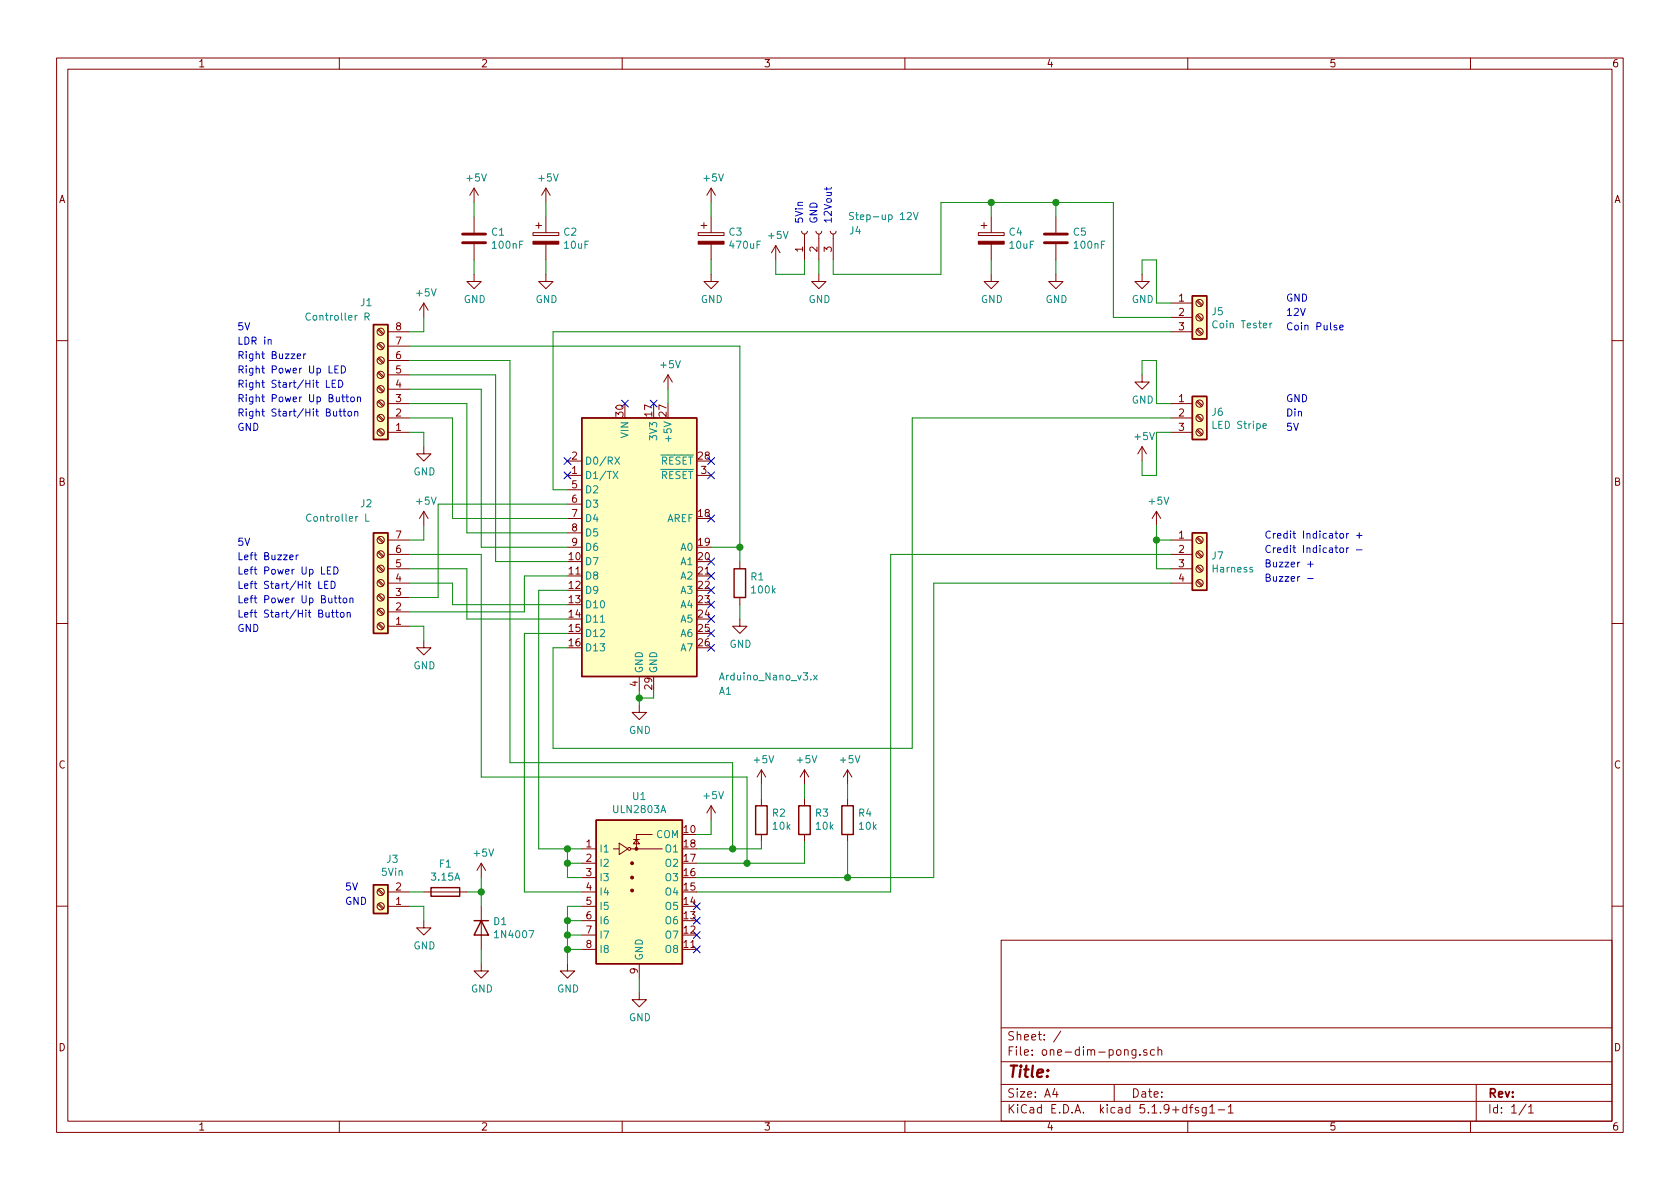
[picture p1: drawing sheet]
EESchema Schematic File Version 4
EELAYER 30 0
EELAYER END
$Descr A4 11693 8268
encoding utf-8
Sheet 1 1
Title ""
Date ""
Rev ""
Comp ""
Comment1 ""
Comment2 ""
Comment3 ""
Comment4 ""
$EndDescr
$Comp
L Connector:Screw_Terminal_01x07 J2
U 1 1
P 2650 4050
F 0 "J2" H 2750 3500 50  0000 C CNN
F 1 "Controller L" H 2950 3600 50  0000 C CNN
F 2 "TerminalBlock_TE-Connectivity:TerminalBlock_TE_282834-7_1x07_P2.54mm_Horizontal" H 2650 4050 50  0001 C CNN
F 3 "~" H 2650 4050 50  0001 C CNN
	1    2650 4050
	-1   0    0    1   
$EndComp
$Comp
L Connector:Screw_Terminal_01x08 J1
U 1 1
P 2650 2700
F 0 "J1" H 2750 2100 50  0000 C CNN
F 1 "Controller R" H 2950 2200 50  0000 C CNN
F 2 "TerminalBlock_TE-Connectivity:TerminalBlock_TE_282834-8_1x08_P2.54mm_Horizontal" H 2650 2700 50  0001 C CNN
F 3 "~" H 2650 2700 50  0001 C CNN
	1    2650 2700
	-1   0    0    1   
$EndComp
$Comp
L Connector:Screw_Terminal_01x03 J6
U 1 1
P 8350 2900
F 0 "J6" H 8430 2942 50  0000 L CNN
F 1 "LED Stripe" H 8430 2851 50  0000 L CNN
F 2 "TerminalBlock:TerminalBlock_Altech_AK300-3_P5.00mm" H 8350 2900 50  0001 C CNN
F 3 "~" H 8350 2900 50  0001 C CNN
	1    8350 2900
	1    0    0    -1  
$EndComp
$Comp
L Connector:Screw_Terminal_01x04 J7
U 1 1
P 8350 3850
F 0 "J7" H 8430 3842 50  0000 L CNN
F 1 "Harness" H 8430 3751 50  0000 L CNN
F 2 "TerminalBlock_TE-Connectivity:TerminalBlock_TE_282834-4_1x04_P2.54mm_Horizontal" H 8350 3850 50  0001 C CNN
F 3 "~" H 8350 3850 50  0001 C CNN
	1    8350 3850
	1    0    0    -1  
$EndComp
$Comp
L Connector:Screw_Terminal_01x03 J5
U 1 1
P 8350 2200
F 0 "J5" H 8430 2242 50  0000 L CNN
F 1 "Coin Tester" H 8430 2151 50  0000 L CNN
F 2 "TerminalBlock_TE-Connectivity:TerminalBlock_TE_282834-3_1x03_P2.54mm_Horizontal" H 8350 2200 50  0001 C CNN
F 3 "~" H 8350 2200 50  0001 C CNN
	1    8350 2200
	1    0    0    -1  
$EndComp
Text Notes 8800 3850 0    50   ~ 0
Credit Indicator -
Text Notes 8800 3750 0    50   ~ 0
Credit Indicator +
Text Notes 8800 3950 0    50   ~ 0
Buzzer +
Text Notes 8800 4050 0    50   ~ 0
Buzzer -
$Comp
L Transistor_Array:ULN2803A U1
U 1 1
P 4450 6100
F 0 "U1" H 4450 6667 50  0000 C CNN
F 1 "ULN2803A" H 4450 6576 50  0000 C CNN
F 2 "Package_DIP:DIP-18_W7.62mm_Socket_LongPads" H 4500 5450 50  0001 L CNN
F 3 "http://www.ti.com/lit/ds/symlink/uln2803a.pdf" H 4550 5900 50  0001 C CNN
	1    4450 6100
	1    0    0    -1  
$EndComp
$Comp
L power:+5V #PWR0101
U 1 1
P 4650 2700
F 0 "#PWR0101" H 4650 2550 50  0001 C CNN
F 1 "+5V" H 4665 2873 50  0000 C CNN
F 2 "" H 4650 2700 50  0001 C CNN
F 3 "" H 4650 2700 50  0001 C CNN
	1    4650 2700
	1    0    0    -1  
$EndComp
$Comp
L Connector:Conn_01x03_Female J4
U 1 1
P 5700 1600
F 0 "J4" V 5700 1300 50  0000 L CNN
F 1 "Step-up 12V" V 5800 900 50  0000 L CNN
F 2 "Connector_PinHeader_2.54mm:PinHeader_1x03_P2.54mm_Vertical" H 5700 1600 50  0001 C CNN
F 3 "~" H 5700 1600 50  0001 C CNN
	1    5700 1600
	0    -1   -1   0   
$EndComp
Text Notes 5600 1550 1    50   ~ 0
5Vin
Text Notes 5700 1550 1    50   ~ 0
GND
Text Notes 5800 1550 1    50   ~ 0
12Vout
$Comp
L power:GND #PWR0102
U 1 1
P 4450 4900
F 0 "#PWR0102" H 4450 4650 50  0001 C CNN
F 1 "GND" H 4455 4727 50  0000 C CNN
F 2 "" H 4450 4900 50  0001 C CNN
F 3 "" H 4450 4900 50  0001 C CNN
	1    4450 4900
	1    0    0    -1  
$EndComp
Wire Wire Line
	4450 4800 4450 4850
$Comp
L power:GND #PWR0103
U 1 1
P 5700 1900
F 0 "#PWR0103" H 5700 1650 50  0001 C CNN
F 1 "GND" H 5705 1727 50  0000 C CNN
F 2 "" H 5700 1900 50  0001 C CNN
F 3 "" H 5700 1900 50  0001 C CNN
	1    5700 1900
	1    0    0    -1  
$EndComp
Wire Wire Line
	5700 1900 5700 1800
Wire Wire Line
	5600 1800 5600 1900
Wire Wire Line
	4650 2800 4650 2700
NoConn ~ 4550 2800
NoConn ~ 4350 2800
NoConn ~ 4950 3200
NoConn ~ 4950 3300
NoConn ~ 4950 3600
NoConn ~ 4950 3900
NoConn ~ 4950 4000
NoConn ~ 4950 4100
NoConn ~ 4950 4200
NoConn ~ 4950 4300
NoConn ~ 4950 4400
NoConn ~ 4950 4500
NoConn ~ 3950 3200
NoConn ~ 3950 3300
Text Notes 8950 2100 0    50   ~ 0
GND
Text Notes 8950 2200 0    50   ~ 0
12V
Text Notes 8950 2300 0    50   ~ 0
Coin Pulse
Wire Wire Line
	8050 1800 7950 1800
Wire Wire Line
	8050 2100 8050 1800
Wire Wire Line
	8150 2100 8050 2100
Wire Wire Line
	7950 1800 7950 1900
$Comp
L power:GND #PWR0104
U 1 1
P 7950 1900
F 0 "#PWR0104" H 7950 1650 50  0001 C CNN
F 1 "GND" H 7955 1727 50  0000 C CNN
F 2 "" H 7950 1900 50  0001 C CNN
F 3 "" H 7950 1900 50  0001 C CNN
	1    7950 1900
	1    0    0    -1  
$EndComp
Wire Wire Line
	8050 2800 8050 2500
Wire Wire Line
	8150 2800 8050 2800
Wire Wire Line
	7950 2500 7950 2600
$Comp
L power:GND #PWR0105
U 1 1
P 7950 2600
F 0 "#PWR0105" H 7950 2350 50  0001 C CNN
F 1 "GND" H 7955 2427 50  0000 C CNN
F 2 "" H 7950 2600 50  0001 C CNN
F 3 "" H 7950 2600 50  0001 C CNN
	1    7950 2600
	1    0    0    -1  
$EndComp
Wire Wire Line
	5400 1900 5400 1800
Wire Wire Line
	5600 1900 5400 1900
$Comp
L power:+5V #PWR0106
U 1 1
P 5400 1800
F 0 "#PWR0106" H 5400 1650 50  0001 C CNN
F 1 "+5V" H 5415 1973 50  0000 C CNN
F 2 "" H 5400 1800 50  0001 C CNN
F 3 "" H 5400 1800 50  0001 C CNN
	1    5400 1800
	1    0    0    -1  
$EndComp
$Comp
L MCU_Module:Arduino_Nano_v3.x A1
U 1 1
P 4450 3800
F 0 "A1" H 5050 2800 50  0000 C CNN
F 1 "Arduino_Nano_v3.x" H 5350 2900 50  0000 C CNN
F 2 "Module:Arduino_Nano" H 4450 3800 50  0001 C CIN
F 3 "http://www.mouser.com/pdfdocs/Gravitech_Arduino_Nano3_0.pdf" H 4450 3800 50  0001 C CNN
	1    4450 3800
	1    0    0    -1  
$EndComp
Wire Wire Line
	4550 4800 4550 4850
Wire Wire Line
	4550 4850 4450 4850
Connection ~ 4450 4850
Wire Wire Line
	4450 4850 4450 4900
$Comp
L power:+5V #PWR0107
U 1 1
P 3350 6100
F 0 "#PWR0107" H 3350 5950 50  0001 C CNN
F 1 "+5V" H 3365 6273 50  0000 C CNN
F 2 "" H 3350 6100 50  0001 C CNN
F 3 "" H 3350 6100 50  0001 C CNN
	1    3350 6100
	1    0    0    -1  
$EndComp
$Comp
L power:GND #PWR0108
U 1 1
P 2950 6400
F 0 "#PWR0108" H 2950 6150 50  0001 C CNN
F 1 "GND" H 2955 6227 50  0000 C CNN
F 2 "" H 2950 6400 50  0001 C CNN
F 3 "" H 2950 6400 50  0001 C CNN
	1    2950 6400
	1    0    0    -1  
$EndComp
Wire Wire Line
	2850 6300 2950 6300
Wire Wire Line
	2950 6300 2950 6400
$Comp
L Device:C C1
U 1 1
P 3300 1650
F 0 "C1" H 3415 1696 50  0000 L CNN
F 1 "100nF" H 3415 1605 50  0000 L CNN
F 2 "Capacitor_THT:C_Disc_D5.0mm_W2.5mm_P2.50mm" H 3338 1500 50  0001 C CNN
F 3 "~" H 3300 1650 50  0001 C CNN
	1    3300 1650
	1    0    0    -1  
$EndComp
$Comp
L Device:CP C2
U 1 1
P 3800 1650
F 0 "C2" H 3918 1696 50  0000 L CNN
F 1 "10uF" H 3918 1605 50  0000 L CNN
F 2 "Capacitor_THT:CP_Radial_D10.0mm_P2.50mm_P5.00mm" H 3838 1500 50  0001 C CNN
F 3 "~" H 3800 1650 50  0001 C CNN
	1    3800 1650
	1    0    0    -1  
$EndComp
$Comp
L Device:CP C3
U 1 1
P 4950 1650
F 0 "C3" H 5068 1696 50  0000 L CNN
F 1 "470uF" H 5068 1605 50  0000 L CNN
F 2 "Capacitor_THT:CP_Radial_D10.0mm_P2.50mm_P5.00mm" H 4988 1500 50  0001 C CNN
F 3 "~" H 4950 1650 50  0001 C CNN
	1    4950 1650
	1    0    0    -1  
$EndComp
$Comp
L power:GND #PWR0109
U 1 1
P 4950 1900
F 0 "#PWR0109" H 4950 1650 50  0001 C CNN
F 1 "GND" H 4955 1727 50  0000 C CNN
F 2 "" H 4950 1900 50  0001 C CNN
F 3 "" H 4950 1900 50  0001 C CNN
	1    4950 1900
	1    0    0    -1  
$EndComp
$Comp
L power:GND #PWR0110
U 1 1
P 3800 1900
F 0 "#PWR0110" H 3800 1650 50  0001 C CNN
F 1 "GND" H 3805 1727 50  0000 C CNN
F 2 "" H 3800 1900 50  0001 C CNN
F 3 "" H 3800 1900 50  0001 C CNN
	1    3800 1900
	1    0    0    -1  
$EndComp
$Comp
L power:GND #PWR0111
U 1 1
P 3300 1900
F 0 "#PWR0111" H 3300 1650 50  0001 C CNN
F 1 "GND" H 3305 1727 50  0000 C CNN
F 2 "" H 3300 1900 50  0001 C CNN
F 3 "" H 3300 1900 50  0001 C CNN
	1    3300 1900
	1    0    0    -1  
$EndComp
$Comp
L power:+5V #PWR0112
U 1 1
P 3300 1400
F 0 "#PWR0112" H 3300 1250 50  0001 C CNN
F 1 "+5V" H 3315 1573 50  0000 C CNN
F 2 "" H 3300 1400 50  0001 C CNN
F 3 "" H 3300 1400 50  0001 C CNN
	1    3300 1400
	1    0    0    -1  
$EndComp
$Comp
L power:+5V #PWR0113
U 1 1
P 3800 1400
F 0 "#PWR0113" H 3800 1250 50  0001 C CNN
F 1 "+5V" H 3815 1573 50  0000 C CNN
F 2 "" H 3800 1400 50  0001 C CNN
F 3 "" H 3800 1400 50  0001 C CNN
	1    3800 1400
	1    0    0    -1  
$EndComp
$Comp
L power:+5V #PWR0114
U 1 1
P 4950 1400
F 0 "#PWR0114" H 4950 1250 50  0001 C CNN
F 1 "+5V" H 4965 1573 50  0000 C CNN
F 2 "" H 4950 1400 50  0001 C CNN
F 3 "" H 4950 1400 50  0001 C CNN
	1    4950 1400
	1    0    0    -1  
$EndComp
$Comp
L Device:C C5
U 1 1
P 7350 1650
F 0 "C5" H 7465 1696 50  0000 L CNN
F 1 "100nF" H 7465 1605 50  0000 L CNN
F 2 "Capacitor_THT:C_Disc_D5.0mm_W2.5mm_P2.50mm" H 7388 1500 50  0001 C CNN
F 3 "~" H 7350 1650 50  0001 C CNN
	1    7350 1650
	1    0    0    -1  
$EndComp
$Comp
L Device:CP C4
U 1 1
P 6900 1650
F 0 "C4" H 7018 1696 50  0000 L CNN
F 1 "10uF" H 7018 1605 50  0000 L CNN
F 2 "Capacitor_THT:CP_Radial_D10.0mm_P2.50mm_P5.00mm" H 6938 1500 50  0001 C CNN
F 3 "~" H 6900 1650 50  0001 C CNN
	1    6900 1650
	1    0    0    -1  
$EndComp
$Comp
L power:GND #PWR0115
U 1 1
P 6900 1900
F 0 "#PWR0115" H 6900 1650 50  0001 C CNN
F 1 "GND" H 6905 1727 50  0000 C CNN
F 2 "" H 6900 1900 50  0001 C CNN
F 3 "" H 6900 1900 50  0001 C CNN
	1    6900 1900
	1    0    0    -1  
$EndComp
$Comp
L power:GND #PWR0116
U 1 1
P 7350 1900
F 0 "#PWR0116" H 7350 1650 50  0001 C CNN
F 1 "GND" H 7355 1727 50  0000 C CNN
F 2 "" H 7350 1900 50  0001 C CNN
F 3 "" H 7350 1900 50  0001 C CNN
	1    7350 1900
	1    0    0    -1  
$EndComp
Wire Wire Line
	6900 1900 6900 1800
Wire Wire Line
	7350 1900 7350 1800
Wire Wire Line
	7350 1500 7350 1400
Wire Wire Line
	6900 1500 6900 1400
Wire Wire Line
	6900 1400 7350 1400
Wire Wire Line
	3300 1400 3300 1500
Wire Wire Line
	3800 1400 3800 1500
Wire Wire Line
	3800 1800 3800 1900
Wire Wire Line
	3300 1800 3300 1900
Wire Wire Line
	4950 1900 4950 1800
Wire Wire Line
	4950 1500 4950 1400
Wire Wire Line
	5800 1800 5800 1900
Wire Wire Line
	5800 1900 6550 1900
Wire Wire Line
	6550 1900 6550 1400
Wire Wire Line
	6550 1400 6900 1400
Connection ~ 6900 1400
Wire Wire Line
	8150 2200 7750 2200
Wire Wire Line
	7750 2200 7750 1400
Wire Wire Line
	7750 1400 7350 1400
Connection ~ 7350 1400
Text Notes 1650 3000 0    50   ~ 0
GND
Text Notes 1650 2900 0    50   ~ 0
Right Start/Hit Button
Text Notes 1650 2800 0    50   ~ 0
Right Power Up Button
Text Notes 1650 2700 0    50   ~ 0
Right Start/Hit LED\n
Text Notes 1650 2600 0    50   ~ 0
Right Power Up LED\n
Text Notes 1650 2500 0    50   ~ 0
Right Buzzer
Text Notes 1650 2400 0    50   ~ 0
LDR in
Text Notes 1650 2300 0    50   ~ 0
5V
Text Notes 1650 4400 0    50   ~ 0
GND
Text Notes 1650 4300 0    50   ~ 0
Left Start/Hit Button
Text Notes 1650 4200 0    50   ~ 0
Left Power Up Button
Text Notes 1650 4100 0    50   ~ 0
Left Start/Hit LED\n
Text Notes 1650 4000 0    50   ~ 0
Left Power Up LED\n
Text Notes 1650 3900 0    50   ~ 0
Left Buzzer
Text Notes 1650 3800 0    50   ~ 0
5V
Wire Wire Line
	3850 3400 3950 3400
Wire Wire Line
	3850 2300 3850 3400
Wire Wire Line
	8150 2900 6350 2900
Wire Wire Line
	3850 5200 3850 4500
Wire Wire Line
	3850 4500 3950 4500
$Comp
L Device:R R1
U 1 1
P 5150 4050
F 0 "R1" H 5220 4096 50  0000 L CNN
F 1 "100k" H 5220 4005 50  0000 L CNN
F 2 "Resistor_THT:R_Axial_DIN0207_L6.3mm_D2.5mm_P10.16mm_Horizontal" V 5080 4050 50  0001 C CNN
F 3 "~" H 5150 4050 50  0001 C CNN
	1    5150 4050
	1    0    0    -1  
$EndComp
$Comp
L power:GND #PWR0117
U 1 1
P 5150 4300
F 0 "#PWR0117" H 5150 4050 50  0001 C CNN
F 1 "GND" H 5155 4127 50  0000 C CNN
F 2 "" H 5150 4300 50  0001 C CNN
F 3 "" H 5150 4300 50  0001 C CNN
	1    5150 4300
	1    0    0    -1  
$EndComp
Wire Wire Line
	4950 3800 5150 3800
Wire Wire Line
	5150 3800 5150 3900
Wire Wire Line
	5150 4200 5150 4300
Wire Wire Line
	5150 3800 5150 2400
Connection ~ 5150 3800
$Comp
L power:+5V #PWR0118
U 1 1
P 2950 2200
F 0 "#PWR0118" H 2950 2050 50  0001 C CNN
F 1 "+5V" H 2965 2373 50  0000 C CNN
F 2 "" H 2950 2200 50  0001 C CNN
F 3 "" H 2950 2200 50  0001 C CNN
	1    2950 2200
	1    0    0    -1  
$EndComp
Wire Wire Line
	2850 2300 2950 2300
Wire Wire Line
	2950 2300 2950 2200
$Comp
L power:GND #PWR0119
U 1 1
P 2950 4450
F 0 "#PWR0119" H 2950 4200 50  0001 C CNN
F 1 "GND" H 2955 4277 50  0000 C CNN
F 2 "" H 2950 4450 50  0001 C CNN
F 3 "" H 2950 4450 50  0001 C CNN
	1    2950 4450
	1    0    0    -1  
$EndComp
$Comp
L power:GND #PWR0120
U 1 1
P 2950 3100
F 0 "#PWR0120" H 2950 2850 50  0001 C CNN
F 1 "GND" H 2955 2927 50  0000 C CNN
F 2 "" H 2950 3100 50  0001 C CNN
F 3 "" H 2950 3100 50  0001 C CNN
	1    2950 3100
	1    0    0    -1  
$EndComp
$Comp
L power:+5V #PWR0121
U 1 1
P 2950 3650
F 0 "#PWR0121" H 2950 3500 50  0001 C CNN
F 1 "+5V" H 2965 3823 50  0000 C CNN
F 2 "" H 2950 3650 50  0001 C CNN
F 3 "" H 2950 3650 50  0001 C CNN
	1    2950 3650
	1    0    0    -1  
$EndComp
Wire Wire Line
	2850 3750 2950 3750
Wire Wire Line
	2950 3750 2950 3650
Wire Wire Line
	2850 4350 2950 4350
Wire Wire Line
	2950 4350 2950 4450
Wire Wire Line
	2850 3000 2950 3000
Wire Wire Line
	2950 3000 2950 3100
Wire Wire Line
	3150 2900 3150 3600
Wire Wire Line
	3950 4100 3750 4100
Wire Wire Line
	3750 5900 3950 5900
Wire Wire Line
	4050 6000 3950 6000
Wire Wire Line
	3950 6000 3950 5900
Connection ~ 3950 5900
Wire Wire Line
	3950 5900 4050 5900
Wire Wire Line
	4050 6100 3950 6100
Wire Wire Line
	3950 6100 3950 6000
Connection ~ 3950 6000
Wire Wire Line
	3250 2800 3250 3700
Wire Wire Line
	3350 2700 3350 3800
Wire Wire Line
	3450 2600 3450 3900
Wire Wire Line
	3750 4100 3750 5900
Wire Wire Line
	3550 2500 3550 5300
Wire Wire Line
	6350 5200 3850 5200
Wire Wire Line
	3150 3600 3950 3600
Wire Wire Line
	3250 3700 3950 3700
Wire Wire Line
	3350 3800 3950 3800
Wire Wire Line
	3450 3900 3950 3900
Wire Wire Line
	3950 4000 3650 4000
Wire Wire Line
	3650 4000 3650 4250
Wire Wire Line
	2850 4250 3650 4250
Wire Wire Line
	2850 2900 3150 2900
Wire Wire Line
	2850 2800 3250 2800
Wire Wire Line
	2850 2700 3350 2700
Wire Wire Line
	2850 2600 3450 2600
Wire Wire Line
	2850 2500 3550 2500
Wire Wire Line
	3950 3500 3050 3500
Wire Wire Line
	3050 3500 3050 4150
Wire Wire Line
	3050 4150 2850 4150
Wire Wire Line
	2850 4050 3150 4050
Wire Wire Line
	3150 4050 3150 4200
Wire Wire Line
	3150 4200 3950 4200
Wire Wire Line
	3950 4300 3250 4300
Wire Wire Line
	3250 4300 3250 3950
Wire Wire Line
	3250 3950 2850 3950
Wire Wire Line
	2850 3850 3350 3850
Wire Wire Line
	3350 3850 3350 5400
Wire Wire Line
	4850 6100 5900 6100
Wire Wire Line
	6500 6100 6500 4050
$Comp
L power:+5V #PWR0122
U 1 1
P 8050 3650
F 0 "#PWR0122" H 8050 3500 50  0001 C CNN
F 1 "+5V" H 8065 3823 50  0000 C CNN
F 2 "" H 8050 3650 50  0001 C CNN
F 3 "" H 8050 3650 50  0001 C CNN
	1    8050 3650
	1    0    0    -1  
$EndComp
$Comp
L power:+5V #PWR0123
U 1 1
P 7950 3200
F 0 "#PWR0123" H 7950 3050 50  0001 C CNN
F 1 "+5V" H 7965 3373 50  0000 C CNN
F 2 "" H 7950 3200 50  0001 C CNN
F 3 "" H 7950 3200 50  0001 C CNN
	1    7950 3200
	1    0    0    -1  
$EndComp
Wire Wire Line
	7950 3200 7950 3300
Wire Wire Line
	7950 3300 8050 3300
Wire Wire Line
	8050 3300 8050 3000
Wire Wire Line
	8050 3000 8150 3000
Wire Wire Line
	8050 3650 8050 3750
Wire Wire Line
	8050 3750 8150 3750
Wire Wire Line
	8150 3950 8050 3950
Wire Wire Line
	8050 3950 8050 3750
Connection ~ 8050 3750
$Comp
L Device:R R2
U 1 1
P 5300 5700
F 0 "R2" H 5230 5654 50  0000 R CNN
F 1 "10k" H 5230 5745 50  0000 R CNN
F 2 "Resistor_THT:R_Axial_DIN0207_L6.3mm_D2.5mm_P10.16mm_Horizontal" V 5230 5700 50  0001 C CNN
F 3 "~" H 5300 5700 50  0001 C CNN
	1    5300 5700
	-1   0    0    1   
$EndComp
Wire Wire Line
	6350 2900 6350 5200
Wire Wire Line
	8050 2500 7950 2500
$Comp
L power:+5V #PWR0124
U 1 1
P 5300 5450
F 0 "#PWR0124" H 5300 5300 50  0001 C CNN
F 1 "+5V" H 5315 5623 50  0000 C CNN
F 2 "" H 5300 5450 50  0001 C CNN
F 3 "" H 5300 5450 50  0001 C CNN
	1    5300 5450
	1    0    0    -1  
$EndComp
Wire Wire Line
	5300 5450 5300 5550
Wire Wire Line
	8150 3850 6200 3850
Wire Wire Line
	6200 3850 6200 6200
Wire Wire Line
	6200 6200 4850 6200
Wire Wire Line
	4050 6200 3650 6200
Wire Wire Line
	3650 6200 3650 4400
Wire Wire Line
	3650 4400 3950 4400
NoConn ~ 4850 6300
NoConn ~ 4850 6400
NoConn ~ 4850 6500
NoConn ~ 4850 6600
$Comp
L power:+5V #PWR0125
U 1 1
P 4950 5700
F 0 "#PWR0125" H 4950 5550 50  0001 C CNN
F 1 "+5V" H 4965 5873 50  0000 C CNN
F 2 "" H 4950 5700 50  0001 C CNN
F 3 "" H 4950 5700 50  0001 C CNN
	1    4950 5700
	1    0    0    -1  
$EndComp
Wire Wire Line
	4850 5800 4950 5800
Wire Wire Line
	4950 5800 4950 5700
$Comp
L power:GND #PWR0126
U 1 1
P 4450 6900
F 0 "#PWR0126" H 4450 6650 50  0001 C CNN
F 1 "GND" H 4455 6727 50  0000 C CNN
F 2 "" H 4450 6900 50  0001 C CNN
F 3 "" H 4450 6900 50  0001 C CNN
	1    4450 6900
	1    0    0    -1  
$EndComp
Wire Wire Line
	4450 6900 4450 6800
Wire Wire Line
	5100 5300 5100 5900
Wire Wire Line
	4850 5900 5100 5900
Wire Wire Line
	3550 5300 5100 5300
Wire Wire Line
	5200 5400 5200 6000
Wire Wire Line
	3350 5400 5200 5400
Wire Wire Line
	4850 6000 5200 6000
$Comp
L power:GND #PWR0127
U 1 1
P 3950 6700
F 0 "#PWR0127" H 3950 6450 50  0001 C CNN
F 1 "GND" H 3955 6527 50  0000 C CNN
F 2 "" H 3950 6700 50  0001 C CNN
F 3 "" H 3950 6700 50  0001 C CNN
	1    3950 6700
	1    0    0    -1  
$EndComp
Wire Wire Line
	4050 6600 3950 6600
Wire Wire Line
	3950 6600 3950 6700
Wire Wire Line
	4050 6500 3950 6500
Wire Wire Line
	3950 6500 3950 6600
Connection ~ 3950 6600
Wire Wire Line
	4050 6400 3950 6400
Connection ~ 3950 6500
Wire Wire Line
	4050 6300 3950 6300
Wire Wire Line
	3950 6300 3950 6400
Connection ~ 3950 6400
Wire Wire Line
	3950 6400 3950 6500
Text Notes 8950 2800 0    50   ~ 0
GND
Text Notes 8950 2900 0    50   ~ 0
Din\n
Text Notes 8950 3000 0    50   ~ 0
5V
Text Notes 2400 6300 0    50   ~ 0
GND
Text Notes 2400 6200 0    50   ~ 0
5V
Wire Wire Line
	6500 4050 8150 4050
$Comp
L Device:R R3
U 1 1
P 5600 5700
F 0 "R3" H 5530 5654 50  0000 R CNN
F 1 "10k" H 5530 5745 50  0000 R CNN
F 2 "Resistor_THT:R_Axial_DIN0207_L6.3mm_D2.5mm_P10.16mm_Horizontal" V 5530 5700 50  0001 C CNN
F 3 "~" H 5600 5700 50  0001 C CNN
	1    5600 5700
	-1   0    0    1   
$EndComp
$Comp
L Device:R R4
U 1 1
P 5900 5700
F 0 "R4" H 5830 5654 50  0000 R CNN
F 1 "10k" H 5830 5745 50  0000 R CNN
F 2 "Resistor_THT:R_Axial_DIN0207_L6.3mm_D2.5mm_P10.16mm_Horizontal" V 5830 5700 50  0001 C CNN
F 3 "~" H 5900 5700 50  0001 C CNN
	1    5900 5700
	-1   0    0    1   
$EndComp
$Comp
L power:+5V #PWR0128
U 1 1
P 5600 5450
F 0 "#PWR0128" H 5600 5300 50  0001 C CNN
F 1 "+5V" H 5615 5623 50  0000 C CNN
F 2 "" H 5600 5450 50  0001 C CNN
F 3 "" H 5600 5450 50  0001 C CNN
	1    5600 5450
	1    0    0    -1  
$EndComp
$Comp
L power:+5V #PWR0129
U 1 1
P 5900 5450
F 0 "#PWR0129" H 5900 5300 50  0001 C CNN
F 1 "+5V" H 5915 5623 50  0000 C CNN
F 2 "" H 5900 5450 50  0001 C CNN
F 3 "" H 5900 5450 50  0001 C CNN
	1    5900 5450
	1    0    0    -1  
$EndComp
Wire Wire Line
	5600 5550 5600 5450
Wire Wire Line
	5900 5550 5900 5450
Wire Wire Line
	5300 5850 5300 5900
Wire Wire Line
	5300 5900 5100 5900
Connection ~ 5100 5900
Wire Wire Line
	5200 6000 5600 6000
Wire Wire Line
	5600 6000 5600 5850
Connection ~ 5200 6000
Wire Wire Line
	5900 5850 5900 6100
Connection ~ 5900 6100
Wire Wire Line
	5900 6100 6500 6100
Wire Wire Line
	8150 2300 3850 2300
Wire Wire Line
	2850 2400 5150 2400
$Comp
L Connector:Screw_Terminal_01x02 J3
U 1 1
P 2650 6300
F 0 "J3" H 2568 5975 50  0000 C CNN
F 1 "5Vin" H 2568 6066 50  0000 C CNN
F 2 "TerminalBlock:TerminalBlock_Altech_AK300-2_P5.00mm" H 2650 6300 50  0001 C CNN
F 3 "~" H 2650 6300 50  0001 C CNN
	1    2650 6300
	-1   0    0    1   
$EndComp
$Comp
L Device:Fuse F1
U 1 1
P 3100 6200
F 0 "F1" V 2903 6200 50  0000 C CNN
F 1 "3.15A" V 2994 6200 50  0000 C CNN
F 2 "Fuse:Fuse_BelFuse_0ZRE0008FF_L8.3mm_W3.8mm" V 3030 6200 50  0001 C CNN
F 3 "~" H 3100 6200 50  0001 C CNN
	1    3100 6200
	0    1    1    0   
$EndComp
$Comp
L Device:D D1
U 1 1
P 3350 6450
F 0 "D1" V 3304 6530 50  0000 L CNN
F 1 "1N4007" V 3395 6530 50  0000 L CNN
F 2 "Diode_THT:D_DO-15_P10.16mm_Horizontal" H 3350 6450 50  0001 C CNN
F 3 "~" H 3350 6450 50  0001 C CNN
	1    3350 6450
	0    1    1    0   
$EndComp
$Comp
L power:GND #PWR0130
U 1 1
P 3350 6700
F 0 "#PWR0130" H 3350 6450 50  0001 C CNN
F 1 "GND" H 3355 6527 50  0000 C CNN
F 2 "" H 3350 6700 50  0001 C CNN
F 3 "" H 3350 6700 50  0001 C CNN
	1    3350 6700
	1    0    0    -1  
$EndComp
Wire Wire Line
	2850 6200 2950 6200
Wire Wire Line
	3250 6200 3350 6200
Wire Wire Line
	3350 6200 3350 6100
Wire Wire Line
	3350 6200 3350 6300
Connection ~ 3350 6200
Wire Wire Line
	3350 6600 3350 6700
$EndSCHEMATC
